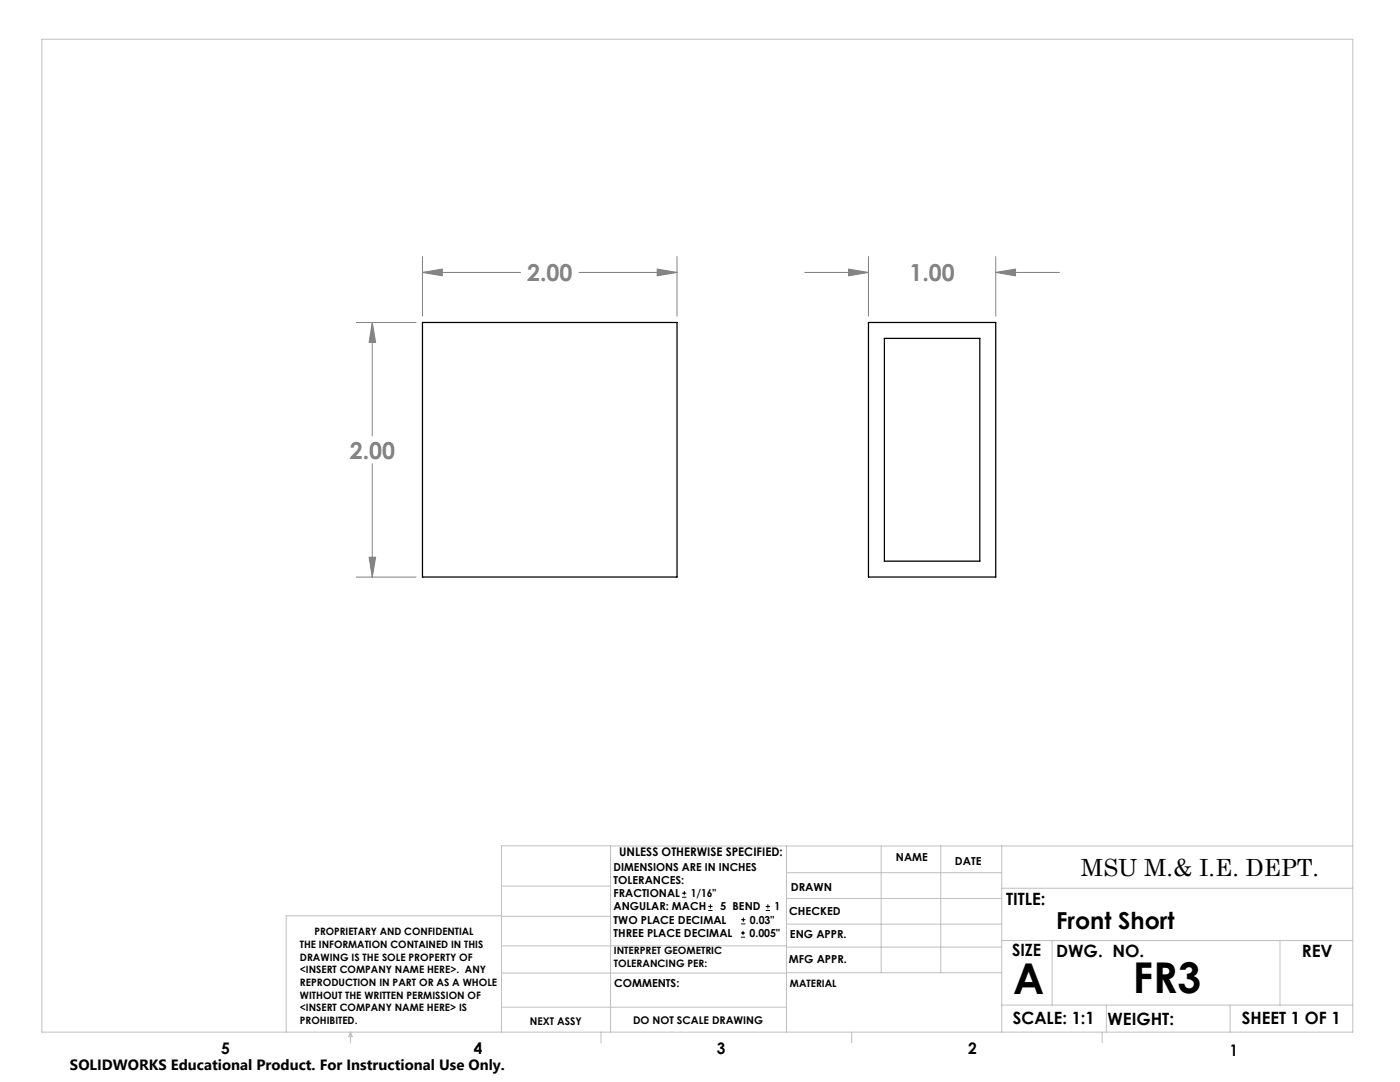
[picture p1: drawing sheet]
<svg xmlns="http://www.w3.org/2000/svg" width="279mm" height="216mm" viewBox="0 0 279 216" stroke-linecap="round" stroke-linejoin="round" font-family="sans-serif">
<g fill="none" stroke="#000" stroke-width=".2">
<path d="M136.1 179h.9M136.1 178.2h.9M136.6 177.8v.8M141.4 181.7h.8M141.4 180.9h.8M141.8 180.4v.9M147.8 187h.9M147.8 186.2h.9M147.9 184.4h.9M147.9 183.5h.9M148.3 185.7v.9M148.3 183.1v.8"/>
<path d="M152.8 181.7h.9M152.8 180.9h.9M153.2 180.4v.9"/>
</g>
<g fill="none" stroke="#808080" stroke-width=".2">
<path d="M84.3 54.4l4-.7v1.3zM84.3 51.2v11.9M84.3 54.4h19.6M115.5 54.4h19.6M131.2 53.7l3.9 .7-3.9 .6zM135.1 51.2v11.9M160.6 54.4h12.7M169.3 53.7l4 .7-4 .6zM173.3 51.2v11.9M198.7 54.4l4-.7v1.3zM198.7 54.4h12.7M198.7 51.2v11.9"/>
<path d="M71.1 64.3h11.9M74.3 64.3l.7 4h-1.3zM74.3 64.3v22.7M74.3 92.5v22.6M71.1 115.1h11.9M73.7 111.2h1.3l-.7 3.9z"/>
</g>
<g fill="none" stroke="#c0c0c0" stroke-width=".2">
<path d="M8.4 7.8h261.6v198.2h-261.6zM100.1 176.8h21.7M121.8 168.8v37.2M157 168.8v37.2M157 179.3h42.9M157 174.1h42.9M175.9 168.8v25.3M187.7 168.8v25.3M199.9 177.2h70.1M199.9 168.8v37.2M270 168.8h-169.9v37.2M100.1 194.2h56.9"/>
<path d="M100.1 188.7h56.9M100.1 182.8h21.7M100.1 182.7h-43v23.3M157 194.1h42.9M157 184.4h42.9M157 189h42.9M199.9 187.7h70.1M210 187.7v12.9M255.4 187.7v12.9M70 206v2.1M70 206l.3 .8h-.7zM100.1 201h56.9"/>
<path d="M119.9 206v2.1M170 206v2.1M199.9 200.6h70.1M220 206v2.1M220.8 200.6v5.4M245.5 200.6v5.4"/>
</g>
<path d="M84.3 54.4l4-.7v1.3zM131.2 53.7l3.9 .7-3.9 .6zM73.7 111.2h1.3l-.7 3.9zM74.3 64.3l.7 4h-1.3zM169.3 53.7l4 .7-4 .6zM198.7 54.4l4-.7v1.3z" fill="#808080"/>
<path d="M84.3 64.3h50.8v50.8h-50.8zM173.3 64.3h25.4v50.8h-25.4zM176.5 67.5h19v44.5h-19z" fill="none" stroke="#000" stroke-width=".25"/>
<g font-size="8.5">
<text x="202.2" y="198.3">A</text>
<text x="226.1" y="198.1">FR3</text>
</g>
<g font-size="4.7" fill="#808080">
<text x="105.2" y="56.1">2.00</text>
<text x="181.5" y="56.1">1.00</text>
<text x="69.8" y="91.5">2.00</text>
</g>
<g font-size="4.7">
<text x="215.7" y="174.7">MSU M.&amp; I.E. DEPT.</text>
<text x="210.8" y="185.4">Front Short</text>
</g>
<g font-size="3.4">
<text x="200.8" y="180.5">TITLE:</text>
<text x="202" y="190.8">SIZE</text>
<text x="210.8" y="190.9">DWG. NO.</text>
<text x="259.8" y="191">REV</text>
<text x="202.1" y="204.4">SCALE: 1:1</text>
<text x="221" y="204.5">WEIGHT:</text>
<text x="247.8" y="204.4">SHEET 1 OF 1</text>
</g>
<g font-size="3.2">
<text x="44.2" y="210.4">5</text>
<text x="94.6" y="210.3">4</text>
<text x="143.1" y="210.4">3</text>
<text x="193.2" y="210.3">2</text>
<text x="245.4" y="210.6">1</text>
</g>
<text font-size="3" x="14" y="213.5">SOLIDWORKS Educational Product. For Instructional Use Only.</text>
<text font-size="2.4" x="123.6" y="170.8">UNLESS OTHERWISE SPECIFIED:</text>
<g font-size="2.2">
<text x="122.5" y="173.7">DIMENSIONS ARE IN INCHES</text>
<text x="178.8" y="171.8">NAME</text>
<text x="190.6" y="172.5">DATE</text>
<text x="122.5" y="176.4">TOLERANCES:</text>
<text x="122.5" y="179">FRACTIONAL</text>
<text x="137.9" y="179">1/16&quot;</text>
<text x="157.8" y="177.8">DRAWN</text>
<text x="122.5" y="184.3">TWO PLACE DECIMAL</text>
<text x="122.5" y="181.7">ANGULAR: MACH</text>
<text x="143.7" y="181.7">5 BEND</text>
<text x="149.7" y="184.3">0.03&quot;</text>
<text x="154.5" y="181.7">1</text>
<text x="157.5" y="182.5">CHECKED</text>
<text x="122.5" y="187">THREE PLACE DECIMAL</text>
<text x="149.6" y="187">0.005&quot;</text>
<text x="157.6" y="187.2">ENG APPR.</text>
<text x="122.6" y="197">COMMENTS:</text>
<text x="157.4" y="192.2">MFG APPR.</text>
</g>
<g font-size="2.1">
<text x="105.8" y="204.5">NEXT ASSY</text>
<text x="126.3" y="204.3">DO NOT SCALE DRAWING</text>
</g>
<g font-size="2">
<text x="59.8" y="189.2">THE INFORMATION CONTAINED IN THIS</text>
<text x="59.8" y="191.7">DRAWING IS THE SOLE PROPERTY OF</text>
<text x="62.8" y="186.5">PROPRIETARY AND CONFIDENTIAL</text>
<text x="122.5" y="190.4">INTERPRET GEOMETRIC</text>
<text x="59.8" y="194.2">&lt;INSERT COMPANY NAME HERE&gt;. ANY</text>
<text x="59.8" y="196.8">REPRODUCTION IN PART OR AS A WHOLE</text>
<text x="122.5" y="192.9">TOLERANCING PER:</text>
<text x="157.7" y="197">MATERIAL</text>
<text x="59.8" y="199.3">WITHOUT THE WRITTEN PERMISSION OF</text>
<text x="59.8" y="201.8">&lt;INSERT COMPANY NAME HERE&gt; IS</text>
<text x="59.8" y="204.3">PROHIBITED.</text>
</g>
</svg>
